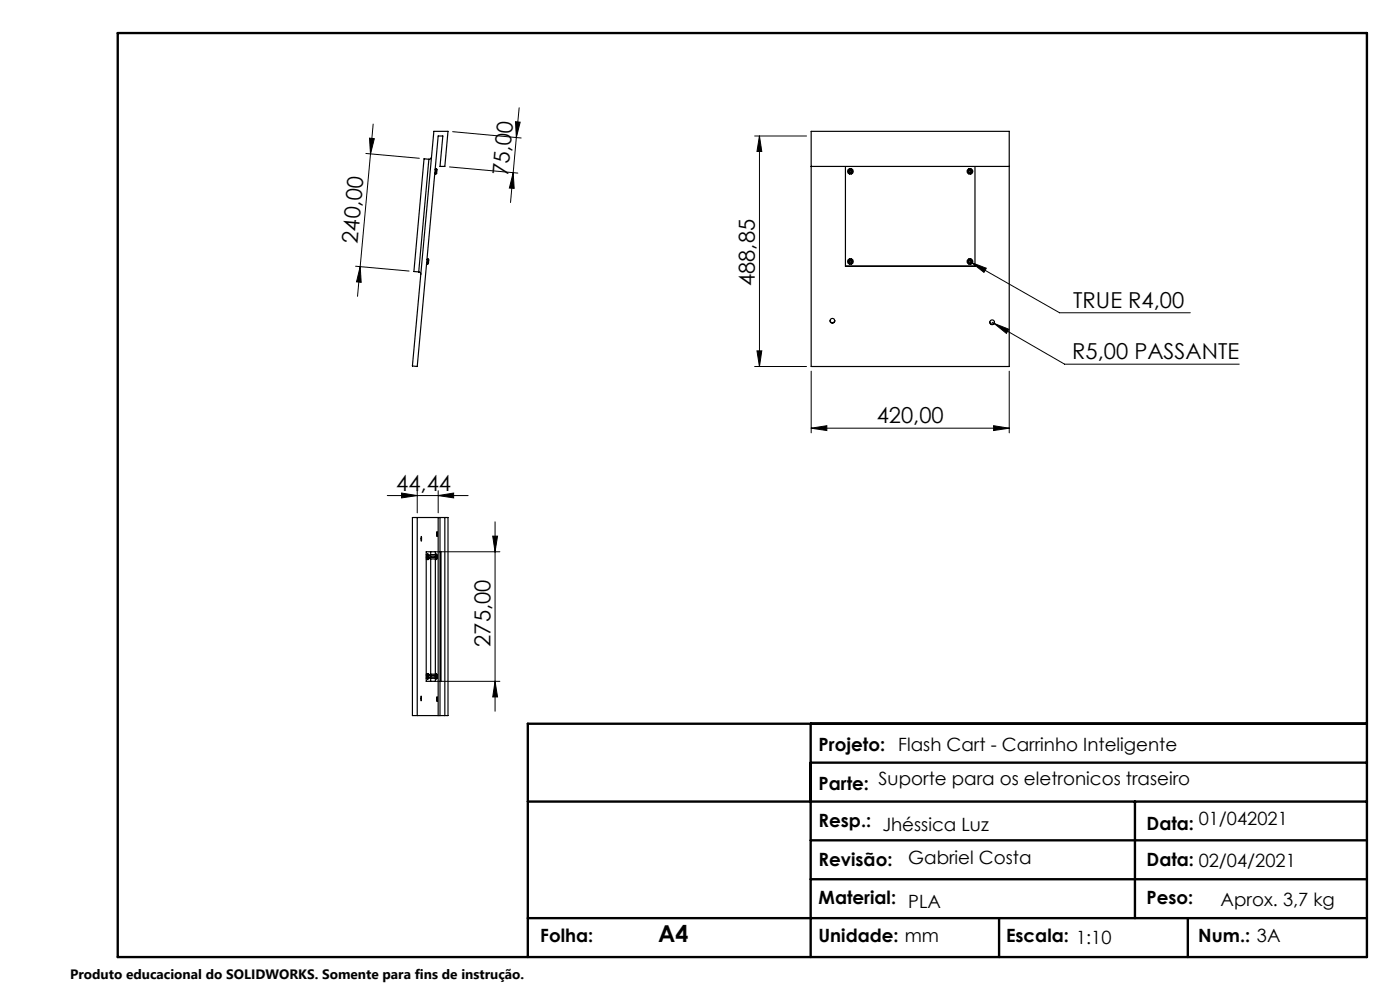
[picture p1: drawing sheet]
<svg xmlns="http://www.w3.org/2000/svg" width="297mm" height="210mm" viewBox="0 0 297 210" stroke-linecap="round" stroke-linejoin="round" font-family="sans-serif">
<g fill="none" stroke="#000" stroke-width=".21">
<path d="M77.6 32.6l11.4 1M78.4 29.3l1 .1-.8 3.3zM78.6 32.7l-2.2 23.8M79.2 26.3l-.6 6.4M95.4 35.4l14.5 1.3M96 27.9l14.6 1.4M108.9 36.6l.2 3.4-1-.1zM109.4 25.8l.9 .1-.8 3.3zM109.5 29.2l-1.2 13.8M110.1 22.9l-.6 6.3M160.1 28.8h11M161.1 28.8v48.9"/>
<path d="M161.1 28.8l.5 3.3h-1zM75.4 56.5l11.4 1M76.4 56.5l-.6 6.4M76.4 56.5l.2 3.4-1-.1zM206.1 55.7l3.1 1.2-.5 .9zM206.1 55.7l18.7 10.6h27.7M160.1 77.7h11M160.6 74.4h1l-.5 3.3zM172.1 78.7v13.1M210.5 68.4l.4 .2M210.9 68.6l3.1 1.2-.5 .9zM210.9 68.6l14.9 8.6h37.1"/>
<path d="M214.1 78.7v13.1M172.1 90.8l3.3-.5v1zM172.1 90.8h42M210.8 90.3l3.3 .5-3.3 .5zM82.2 105.1h17.1M85.2 104.6l3.3 .5-3.3 .5zM88.5 104.1v4.7M92.4 117h13.6M93 105.1l3.2-.5v1zM93 104.1v4.7M104.5 113.7h1.1l-.6 3.3zM105 110.7v40.2"/>
<path d="M92.4 144.5h13.6M105 144.5l.6 3.3h-1.1z"/>
</g>
<path d="M25 7h265v196h-265zM172 153.5v49.5M290 153.5h-178v49.5M112 170h178M172 161.8h118M172 178.3h118M240.8 170v24.8M172 186.5h118M211.9 194.8v8.2M252 194.8v8.2M290 194.8h-178" fill="none" stroke="#000" stroke-width=".5"/>
<g fill="#000">
<path d="M108.9 36.6l.2 3.4-1-.1zM109.4 25.8l.9 .1-.8 3.3z"/>
<path d="M76.4 56.5l.2 3.4-1-.1zM78.4 29.3l1 .1-.8 3.3z"/>
<path d="M160.6 74.4h1l-.5 3.3zM161.1 28.8l.5 3.3h-1z"/>
<path d="M210.9 68.6l2.6 2.1 .5-.9zM206.1 55.7l2.6 2.1 .5-.9z"/>
<path d="M210.8 90.3l3.3 .5-3.3 .5zM172.1 90.8l3.3-.5v1z"/>
<path d="M85.2 104.6l3.3 .5-3.3 .5zM93 105.1l3.2-.5v1z"/>
<path d="M105 144.5l.6 3.3h-1.1zM104.5 113.7h1.1l-.6 3.3z"/>
</g>
<g fill="none" stroke="#000" stroke-width=".25">
<path d="M91 33.8l-2.2 23.9M91 33.8l-1-.1-2.2 23.9 1 .1M91.5 33.3l-.2 .4-.3 .1M92 27.9h3l-.6 7.4h-1.1l.6-6.5h-.9l-4.5 48.9-1-.1zM92.2 36.8h.2M92.3 35.9h.2M92.5 35.8a.91 .91 0 0 1-.1 1.1zM172.1 27.9h42v49.8h-42zM172.1 35.3h42M179.4 35.3v21.2h27.4v-21.2M180.3 36v-.1a.5 .5 0 0 0-.5 .4 .5 .5 0 0 0 .3 .6h.2v-.1M180.3 36a.4 .4 0 0 0-.3 .4 .4 .4 0 0 0 .3 .4"/>
<path d="M180.3 36v.8M180.6 36a.4 .4 0 0 1 .2 .4 .4 .4 0 0 1-.2 .4M180.6 36v-.1a.5 .5 0 0 1 .5 .4 .5 .5 0 0 1-.4 .6h-.1v-.1M180.6 36v.8M205.6 36v-.2a.61 .61 0 0 0-.4 .5 .61 .61 0 0 0 .4 .6v-.1M205.6 36a.4 .4 0 0 0-.2 .4 .4 .4 0 0 0 .2 .4M205.6 36v.8M205.9 36a.4 .4 0 0 1 .3 .4 .4 .4 0 0 1-.3 .4M205.9 36v-.2a.6 .6 0 0 1 .5 .5 .6 .6 0 0 1-.5 .6v-.1M205.9 36v.8M88.8 57.7l.4 .2 .1 .3M90.5 55.9h.2"/>
<path d="M90.6 55l.2 .1M90.8 54.9a.97 .97 0 0 1-.1 1.1zM179.4 56.4h27.4M180.3 55.1v-.1a.5 .5 0 0 0-.5 .4 .5 .5 0 0 0 .3 .6h.2v-.1M180.3 55.1a.4 .4 0 0 0-.3 .4 .4 .4 0 0 0 .3 .4M180.3 55.1v.8M180.6 55.1a.4 .4 0 0 1 .2 .4 .4 .4 0 0 1-.2 .4M180.6 55.1v-.1a.5 .5 0 0 1 .5 .4 .5 .5 0 0 1-.4 .6h-.1v-.1M180.6 55.1v.8M205.6 55.1v-.2a.61 .61 0 0 0-.4 .6 .61 .61 0 0 0 .4 .5v-.1M205.6 55.1a.4 .4 0 0 0-.2 .4 .4 .4 0 0 0 .2 .4M205.6 55.1v.8"/>
<path d="M205.9 55.1a.4 .4 0 0 1 .3 .4 .4 .4 0 0 1-.3 .4M205.9 55.1v-.2a.6 .6 0 0 1 .5 .6 .6 .6 0 0 1-.5 .5v-.1M205.9 55.1v.8M176.1 68a.5 .5 0 0 0 .5 .5 .5 .5 0 0 0 .5-.5M210 68.3a.5 .5 0 0 0 .5 .5 .5 .5 0 0 0 .5-.5M87.5 109.8h7.5v42h-7.5zM88.5 109.8v42M89.4 113.8v1zM90.4 117.6h.3M90.4 118.6h.3M90.4 118h.3M90.4 118.2h.3"/>
<path d="M90.7 118v-.5l.2 .5M90.7 118.2v.5h.2v-.5M90.7 118h.2M90.7 118.2h.2M90.9 118v-.3v.3M90.9 118.2v.3v-.3M90.9 118h.1M90.9 118.2h.1M91.4 117v.6M91.4 118v.2M91.4 118.6v24.4M92.4 117.6v-.6h-2v27.5h2v-.6"/>
<path d="M92.4 118v.2M92.4 118.6v24.4M92.4 118l.1-.5 .2 .5M92.4 118.2l.1 .5 .1-.1 .1-.4M92.4 118.2h-1.2v.3l1.2 .1M92.4 118h.2M92.4 118.2h.2M92.4 117.6l-1.2 .1v.3h1.2M92.6 118v-.3l.1 .3M92.6 118.2l.1 .3v-.3M92.6 118h.1M92.6 118.2h.1"/>
<path d="M92.7 112.8v1zM93 109.8v42M93.3 117h.3v27.5h-.3M93.3 109.8v42M94.4 109.8v42M89.3 147.7l.1 1zM90.4 143h.3M90.4 143.9h.3M90.4 143.3h.3M90.4 143.6h.3M90.7 143.3v-.4l.2 .1v.3M90.7 143.6v.5l.2-.5"/>
<path d="M90.7 143.3h.2M90.7 143.6h.2M90.9 143.3v-.3v.3M90.9 143.6v.3v-.3M90.9 143.3h.1M90.9 143.6h.1M91.4 143.3v.3M91.4 143.9v.6M92.4 143.3v.3M92.4 143.3l.1-.4 .2 .1v.3M92.4 143.6l.1 .5 .2-.5M92.4 143.6h-1.2v.2l1.2 .1"/>
<path d="M92.4 143.3h.2M92.4 143.6h.2M92.4 143l-1.2 .1v.2h1.2M92.6 143.3l.1-.3v.3M92.6 143.6v.3l.1-.3M92.6 143.3h.1M92.6 143.6h.1M92.7 147.8v1z"/>
<circle cx="176.6" cy="68.1" r=".51"/>
<circle cx="210.5" cy="68.4" r=".49"/>
</g>
<text font-size="4.9" x="139.6" y="199.9">A4</text>
<g font-size="4.7">
<text x="107.8" y="37.3" transform="rotate(-85 107.8 37.3)">75,00</text>
<text x="75.9" y="51.7" transform="rotate(-85 75.9 51.7)">240,00</text>
<text x="160.1" y="60.7" transform="rotate(-90 160.1 60.7)">488,85</text>
<text x="227.7" y="65.3">TRUE R4,00</text>
<text x="227.5" y="76.2">R5,00 PASSANTE</text>
<text x="186" y="89.8">420,00</text>
<text x="84.1" y="104.1">44,44</text>
<text x="104" y="137.2" transform="rotate(-90 104 137.2)">275,00</text>
</g>
<g font-size="3.9">
<text x="173.7" y="159.2">Projeto:</text>
<text x="190.6" y="159.2">Flash Cart - Carrinho Inteligente</text>
<text x="173.7" y="167.6">Parte:</text>
<text x="186.4" y="166.5">Suporte para os eletronicos traseiro</text>
<text x="173.7" y="175.4">Resp.:</text>
<text x="187.2" y="176.4">Jhéssica Luz</text>
<text x="243.2" y="176.1">Data:</text>
<text x="254.3" y="175">01/042021</text>
<text x="173.7" y="183.7">Revisão:</text>
<text x="192.7" y="183.2">Gabriel Costa</text>
<text x="243.2" y="183.7">Data: 02/04/2021</text>
<text x="173.7" y="191.7">Material:</text>
<text x="243.2" y="191.7">Peso:</text>
<text x="192.7" y="192.7">PLA</text>
<text x="258.9" y="192.2">Aprox. 3,7 kg</text>
<text x="114.6" y="199.9">Folha:</text>
<text x="173.7" y="199.9">Unidade: mm</text>
<text x="213.4" y="199.9">Escala: 1:10</text>
<text x="254.2" y="199.9">Num.: 3A</text>
</g>
<text font-size="2.9" x="14.9" y="207.6">Produto educacional do SOLIDWORKS. Somente para fins de instrução.</text>
</svg>
